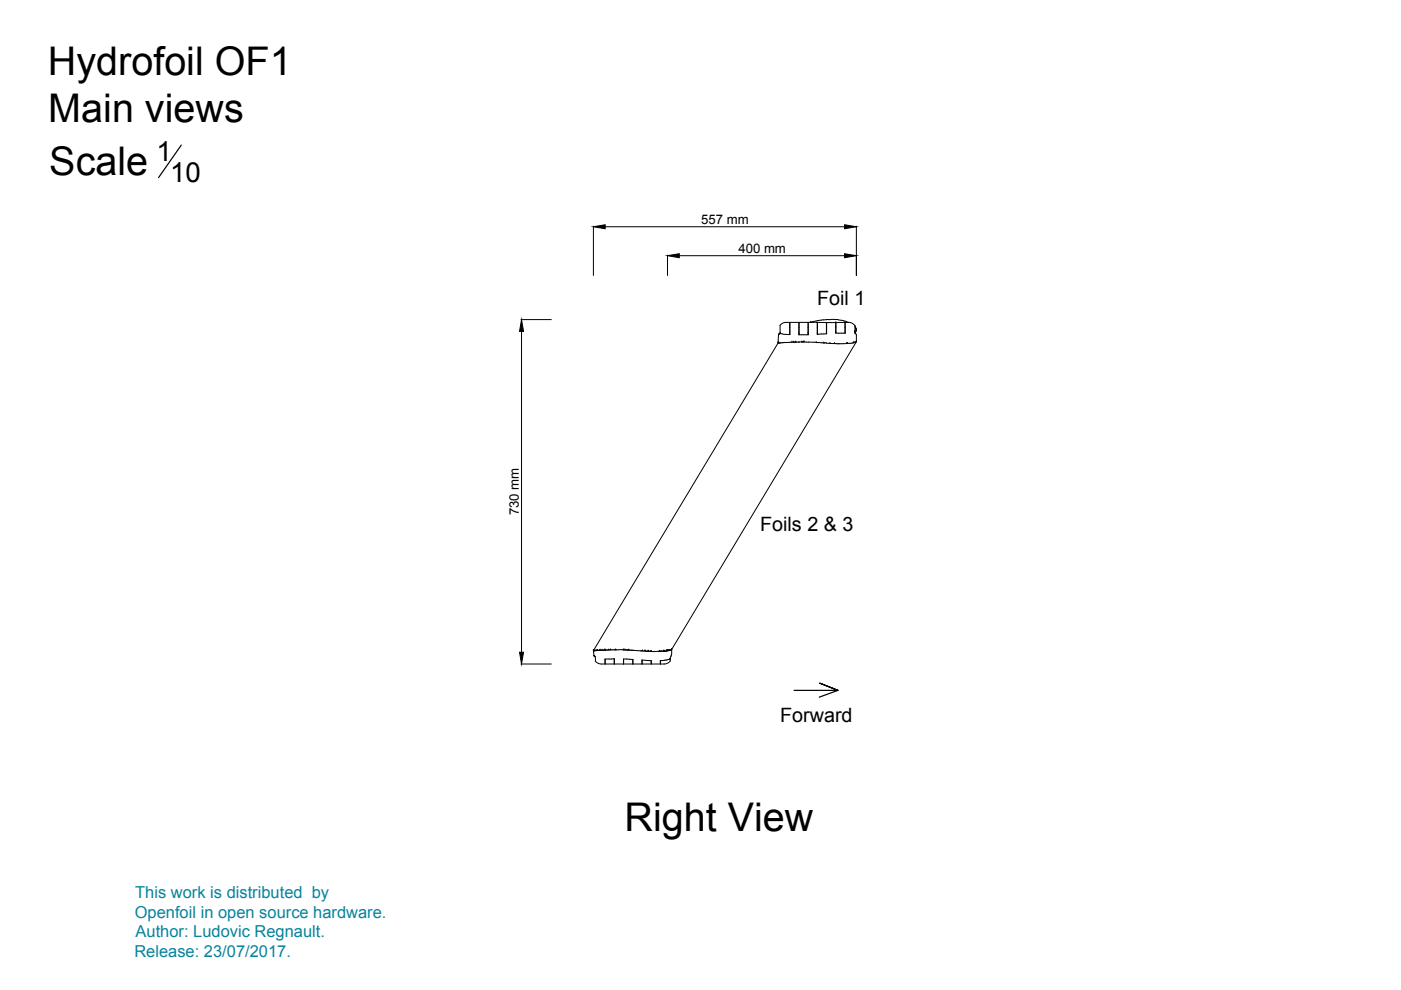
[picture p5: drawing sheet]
<svg xmlns="http://www.w3.org/2000/svg" width="297mm" height="210mm" viewBox="0 0 297 210" stroke-linecap="round" stroke-linejoin="round" font-family="sans-serif">
<!-- layer: OF1 -->
<g fill="none" stroke="#000" stroke-width=".21">
<path d="M165 72.7h.1M165 72.7l-39.2 65.3M165.1 72.7h-.1M165.1 72.8h.1M165.2 70.8h-.1M165.2 70.8l-.1 .1-.1 1.8M165.3 70.8h.1M165.3 70.7v.1M165.4 70.7h-.1M165.4 70.7l.2 .1M165.4 70.6h.1M165.5 72.7l-.4 .1"/>
<path d="M165.6 70.7l.4 .1M166 70.8l.7 .1M166.2 72.6l-.7 .1M166.2 72.6h.4M166.7 70.9h.8M167.3 72.6h-.7M167.4 68.4l.1 2.5M167.4 70.5h.1M167.4 69.4h.1M167.5 68.9h-.1M167.5 68.4v2.5M167.7 72.6h-.4"/>
<path d="M167.9 72.5h.1M168.2 72.5h.1M168.6 72.5h.1M168.6 72.5l-.9 .1M168.7 72.5h-.1M168.7 72.5h.1M169.2 72.5h.1M169.4 70.5h.1M169.4 68.5h.1M169.4 70.7h.1M169.4 70.9h.1M169.4 68.4v2.6h2v-2.6"/>
<path d="M169.4 69.4h.1M169.4 72.5h-.7M169.4 68.4v2.6M169.4 72.5h.1M170 72.5h.1M170.1 72.5h.1M170.1 72.5h.2M170.1 72.5h-.7M170.3 72.5h.1M170.3 72.5h.2M170.5 72.5h.1M170.5 72.5h.4"/>
<path d="M170.9 72.5h.6M171.3 68.4h1.2M171.3 68.4h-4.7a1.59 1.59 0 0 0-1.2 .6v1.6M171.3 68.4v2.6M171.3 70.5h.1M171.3 70.6h.1M171.3 70.8h.1M171.3 69.4h.1M171.4 72.5l1.6 .1M171.9 68.4h.1M172 68.3l-.1 .1M172.5 68.3h.5"/>
<path d="M173 68l-1 .3M173.1 72.6h.1M173.1 72.6l1.8 .1M173.1 68.4h.2M173.3 70.5h.1M173.3 70.7h.1M173.3 68.4v2.5l2-.1M173.3 69.4h.1M173.3 68.4v2.5M173.3 68.4h1.9M174.1 67.9l-1 .2M174.5 72.7h.1"/>
<path d="M174.6 67.8l-.5 .1M174.9 72.7h.3M175.1 67.8h-.5M175.2 72.8h1.7M175.2 67.8h.1M175.2 68.4h2M175.2 68.4v2.4M175.2 70.5h.1M175.2 69.4h.1M175.3 68.4v2.4M175.7 67.7l-.5 .1M176 72.8h.1"/>
<path d="M176.9 72.8l.2 .1M176.9 72.8h.1M177.2 72.9h.7M177.2 68.4h.1M177.2 70.5h.1M177.2 69.4h.1M177.2 68.4h2v2.2M177.2 67.7l.6 .1M177.2 67.7l-1.5 .1M177.8 67.8l.6 .1M178.4 67.9l.5 .1M178.9 68.1h.2"/>
<path d="M179.1 68.1h.3M179.2 70.5h.1M179.2 69.4h.1M179.2 68.4v2.2h-2v-2.2M179.4 68.2l.4 .2h-.4M179.4 72.8l-1.6 .1M179.4 68.3h-.3M179.5 72.8h.1M179.6 72.8h.1M179.7 72.8h.1M179.9 68.4a1.42 1.42 0 0 1 1.4 .7M180.3 72.8h-.8"/>
<path d="M180.6 72.7l-.3 .1M180.9 72.7l-.3 .1M181 72.7h.1M181.2 72.6h.1M181.2 72.6l-.3 .1M181.2 70.4l.1 .2M181.2 70.3l.1 .2M181.2 70.2l.1 .4M181.3 70.6v.1M181.3 70.2h.1M181.3 70.3h.1M181.3 69v1.4"/>
<path d="M181.3 70.5l.2 .3M181.3 70.6h.1M181.3 69.3l.1 .2M181.3 69.2l.1 .1M181.4 70.7h.1M181.4 70.5l-.1 .1M181.4 69.5v.1M181.4 69.6l.1 .1M181.4 72.5l-.2 .1M181.4 69.5l.2 .6M181.5 69.7v.3M181.5 70.9l.1 1.5"/>
<path d="M181.5 72.5h.1M181.5 70.1l-.1 .3M181.5 72.4v.1M181.6 72.4l-39.2 65.3M181.6 70v.2M181.6 72.4h.1M125.8 138h.1M125.8 138l.1 1M125.9 138h.1M125.9 139h.1M125.9 139.1h.1M126 138h.1"/>
<path d="M126 139.1h.1M126.1 139.1h.1M126.1 139.1v.1M126.2 139.2v.2M126.2 139.4v.8M126.3 138h.1M126.4 138h-.5M126.5 137.9h-.2M126.5 138h.1M126.6 137.9h.1M126.7 137.9h.1M126.7 137.9l-.2 .1"/>
<path d="M126.9 137.9h.1M126.9 137.9h-.1M127 137.9h.1M127.2 137.9h-.2M127.2 137.9h.1M127.4 137.9h.1M127.7 137.9h.1M128.1 137.8l-.9 .1M128.2 137.8h.1M128.3 139.7v1.1M128.3 139.8l2-.1v1.1M128.3 137.8h.1"/>
<path d="M129 137.8h.1M129.5 137.8h-1.4M129.5 137.8h.1M129.6 137.8h-.2M129.9 137.8h-.3M129.9 137.8h.4M130.2 139.7v1.1M130.4 137.7h-.2M130.4 137.8h.1M130.5 137.8h.1M130.5 137.8h2M130.6 137.8h.1"/>
<path d="M130.7 137.7h-.1M132.2 137.8h.1M132.5 137.8h.3M132.5 137.8h.1M132.8 137.8h.1M132.9 137.8h.2M133 137.8h.1M133.2 137.8l.6 .1M133.3 137.8h.1M133.4 137.8h.1M133.8 137.9l3.6 .2M134.2 139.8v1"/>
<path d="M136.1 139.9v.9M136.2 138h.1M136.7 138h.1M136.8 138h.1M137.4 138.1h.1M137.4 138.1h.4M137.5 138.1h.1M137.8 138.1h.2M137.8 138.1h.1M138 138.1h.1M138.1 138.1h.1M138.6 138.1h-.5"/>
<path d="M138.6 138.2h.1M139.2 138.1h-.5M139.6 138.1h-.4M139.7 138.1h.1M139.7 138.1h.3M139.9 138.1h.1M140 138.1h.1M140.1 138.1h-.1M140.1 138.1h.1M140.2 138.1h.1M140.5 138.1h-.3M140.6 138.1h.1"/>
<path d="M140.7 138h-.1M140.7 138.1h.1M140.8 138.1h.1M140.8 138h.1M141 140h-.2M141.1 138h.1M141.2 138h-.3M141.2 138h.1M141.3 138h.1M141.4 138h.1M141.4 138h-.2M141.5 138h.1"/>
<path d="M141.6 138h.1M141.6 138h-.2M141.6 138h.2M141.8 138h.1M141.9 137.9h.1M141.9 139.8l-.8 .2M142 137.9h.1M142 137.9l-.1 .1M142 139.8h-.1M142.1 137.9h.1M142.1 139.7h.1M142.1 139.7a1.11 1.11 0 0 1-1.3 1.1h-13.3"/>
<path d="M142.1 139.6l-.1 .2M142.2 137.9h.1M142.2 137.8l-.1 .1M142.3 137.8h.1M142.3 139.2l-.2 .4M142.3 139l-.1 .2M142.3 137.7h.1M142.3 138.8v.2M142.4 138.7l-.1 .1M142.4 137.8h.1M142.4 137.7h.1M142.4 137.7v.1"/>
<path d="M142.4 137.7v1M126.2 140.1a1.59 1.59 0 0 0 1.3 .7M132.2 140.8v-1.1l2 .1v1M136.1 140.8v-.9l2 .2v.7M138 140.1v.7M140 140.1v.7M140.8 140l-.8 .1v.7"/>
</g>
<!-- layer: Text -->
<path d="M38.4 30.8l-4.8 6.9M168.4 146.4h9.3l-3.9-1.5 3.9 1.5-4 1.4" fill="none" stroke="#000" stroke-width=".25"/>
<!-- layer: Cotation -->
<path d="M125.8 47.9v10.5M128.3 48.1h50.8M141.5 54.1v4.3M144 54.2h35.1M181.6 47.9v10.5M110.4 67.8h6.5M110.6 70.3v68M110.4 140.8h6.5" fill="none" stroke="#000" stroke-width=".21"/>
<path d="M125.8 48.1l2.5-.4v.8zM141.5 54.2l2.5-.4v.8zM179.1 47.7l2.5 .4-2.5 .4zM179.1 53.8l2.5 .4-2.5 .4zM110.6 67.8l.4 2.5h-.8zM110.2 138.3h.8l-.4 2.5z" fill="#000" stroke="#000" stroke-width=".21"/>
<g font-size="8.4">
<text x="10.2" y="15.9">Hydrofoil OF1</text>
<text x="10.2" y="25.9">Main views</text>
<text x="10.5" y="37.2">Scale</text>
<text x="132.4" y="176.2">Right View</text>
</g>
<g font-size="5.9">
<text x="33.1" y="34.2">1</text>
<text x="36.1" y="38.5">10</text>
</g>
<g font-size="4.2">
<text x="173.2" y="64.7">Foil 1</text>
<text x="161.2" y="112.6">Foils 2 &amp; 3</text>
<text x="165.4" y="153.1">Forward</text>
</g>
<g font-size="3.5" fill="#07839c">
<text x="28.7" y="190.4">This work is distributed by</text>
<text x="28.6" y="194.6">Openfoil in open source hardware.</text>
<text x="28.5" y="203">Release: 23/07/2017.</text>
<text x="28.7" y="198.7">Author: Ludovic Regnault.</text>
</g>
<g font-size="2.8">
<text x="148.7" y="47.5">557 mm</text>
<text x="156.5" y="53.7">400 mm</text>
<text x="110" y="109.3" transform="rotate(-90 110 109.3)">730 mm</text>
</g>
</svg>
